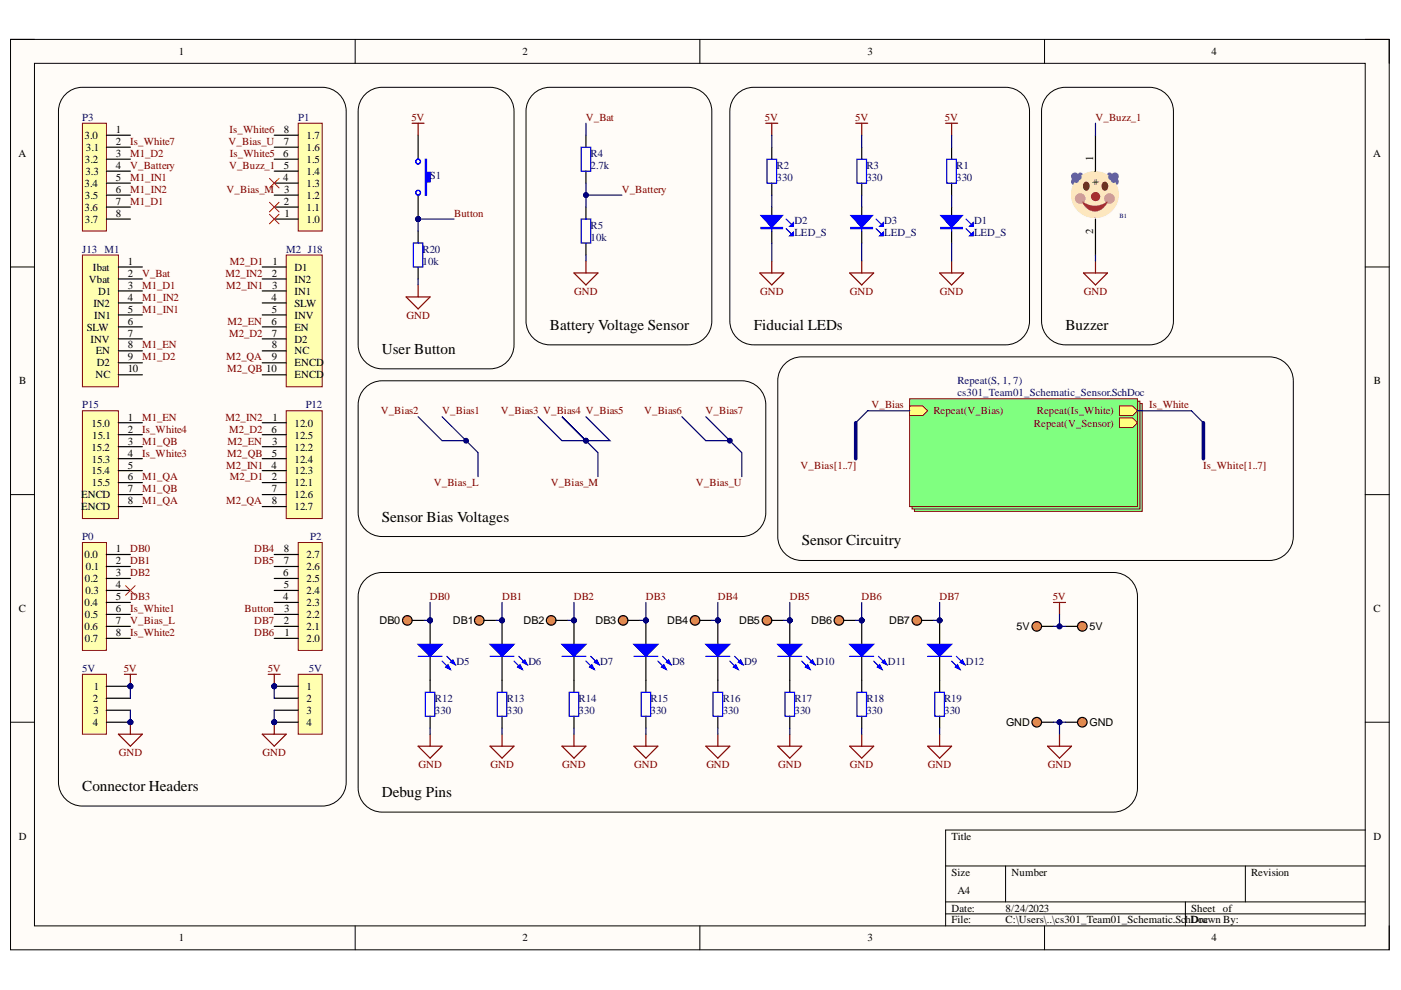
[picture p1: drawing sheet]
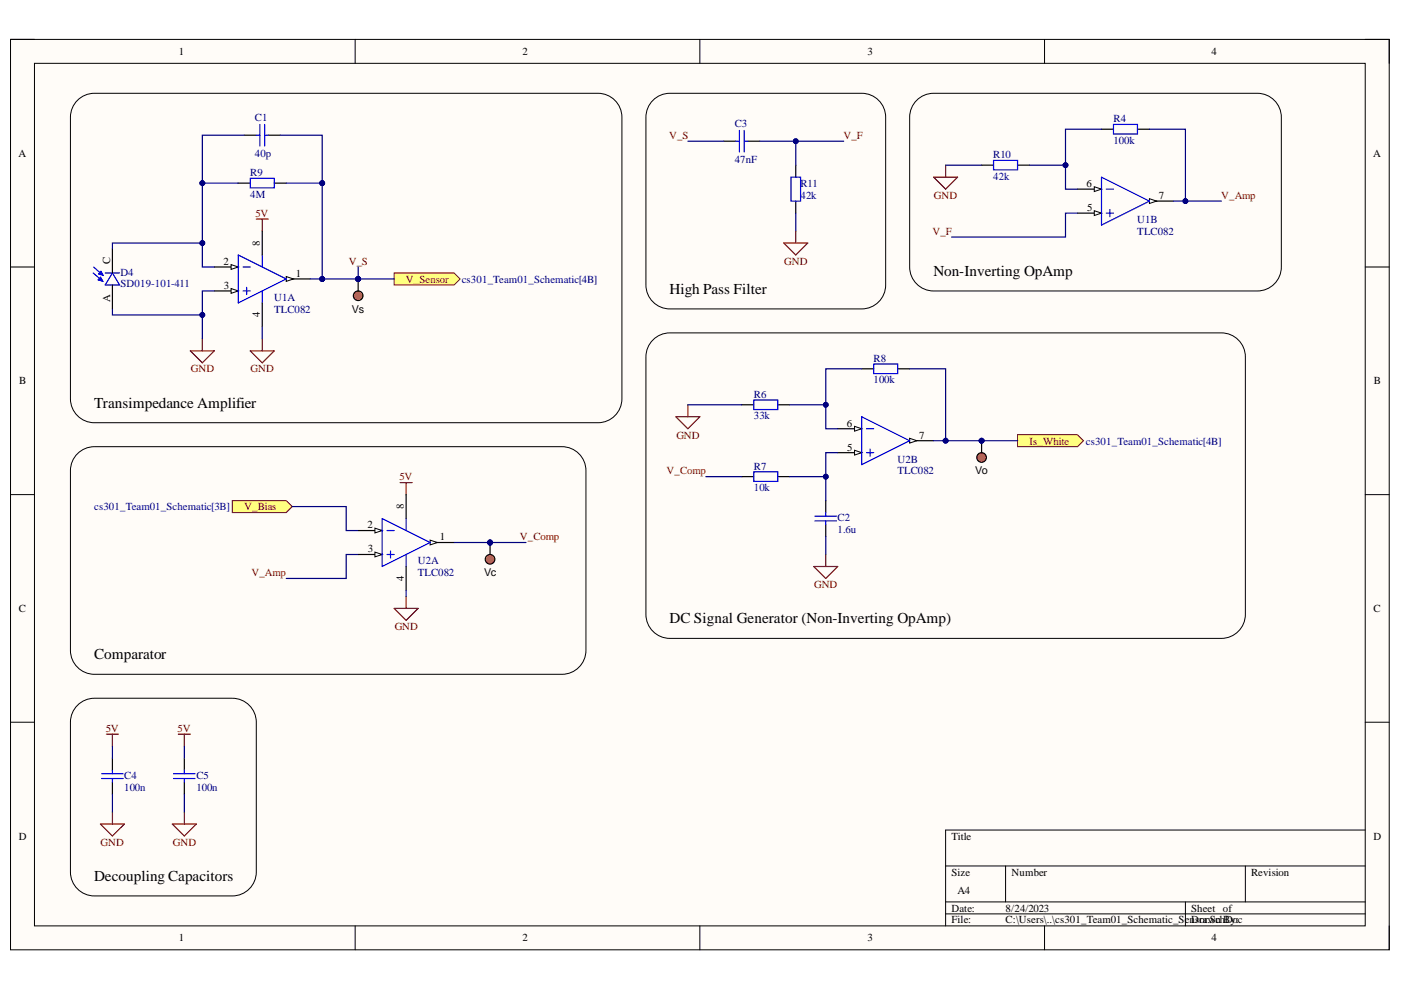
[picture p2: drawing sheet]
# Altium project Team_01 COMPSYS 301 PCB.PrjPcb
2 sheets, 175 parts. Net scope: hierarchical (ports join the sheet entries above them; power ports are global).
Board file: cs301_Team01_Artwork.PcbDoc
Sheets:
  cs301_Team01_Schematic.SchDoc
    S1 = cs301_Team01_Schematic_Sensor.SchDoc
    S2 = cs301_Team01_Schematic_Sensor.SchDoc
    S3 = cs301_Team01_Schematic_Sensor.SchDoc
    S4 = cs301_Team01_Schematic_Sensor.SchDoc
    S5 = cs301_Team01_Schematic_Sensor.SchDoc
    S6 = cs301_Team01_Schematic_Sensor.SchDoc
    S7 = cs301_Team01_Schematic_Sensor.SchDoc

## Sheet cs301_Team01_Schematic.SchDoc
size A4; SheetNumber: 1; SheetTotal: 2

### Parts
5V  5V  [IDC4]  (value not drawn)
5V_1  5V  [TP_TH]
5V_2  5V  [TP_TH]
+5V  5V  [IDC4]
B1  clown  [Buzzer]  (value not drawn)
D1  LED_S  [LED0.1/5MM]
D2  LED_S  [LED0.1/5MM]
D3  LED_S  [LED0.1/5MM]
D5  0  [0805 LED]  (value not drawn)
D6  1  [0805 LED]  (value not drawn)
D7  2  [0805 LED]  (value not drawn)
D8  3  [0805 LED]  (value not drawn)
D9  4  [0805 LED]  (value not drawn)
D10  5  [0805 LED]  (value not drawn)
D11  6  [0805 LED]  (value not drawn)
D12  7  [0805 LED]  (value not drawn)
DB0  5003  [TP_TH]  (value not drawn)
DB1  5003  [TP_TH]  (value not drawn)
DB2  5003  [TP_TH]  (value not drawn)
DB3  5003  [TP_TH]  (value not drawn)
DB4  5003  [TP_TH]  (value not drawn)
DB5  5003  [TP_TH]  (value not drawn)
DB6  5003  [TP_TH]  (value not drawn)
DB7  5003  [TP_TH]  (value not drawn)
GND_1  GND  [TP_TH]
GND_2  GND  [TP_TH]
J13  M1  [idc10]
J18  M2  [IDC10]
P0  P0  [idc8]  (value not drawn)
P1  P1  [idc8]  (value not drawn)
P2  P2  [idc8]  (value not drawn)
P3  P3  [idc8]  (value not drawn)
P12  P12  [idc8]  (value not drawn)
P15  P15  [idc8]  (value not drawn)
R1  330  [0805 RES]
R2  330  [0805 RES]
R3  330  [0805 RES]
R4  2.7k  [0805 RES]
R5  10k  [0805 RES]
R12  330  [0805 RES]
R13  330  [0805 RES]
R14  330  [0805 RES]
R15  330  [0805 RES]
R16  330  [0805 RES]
R17  330  [0805 RES]
R18  330  [0805 RES]
R19  330  [0805 RES]
R20  10k  [0805 RES]
S1  PB switchTH_small  [ece-Sw-small]  (value not drawn)

### Blocks framed on the sheet
Connector Headers: 5V +5V J13 J18 P0-P3 P12 P15
User Button: R20 S1
Battery Voltage Sensor: R4 R5
Fiducial LEDs: D1-D3 R1-R3
Buzzer: B1
Debug Pins: 5V_1 5V_2 D5-D12 DB0-DB7 GND_1 GND_2 R12-R19

### Sub-sheets
Repeat(S, 1, 7) = cs301_Team01_Schematic_Sensor.SchDoc: Repeat(V_Bias) (in), Repeat(Is_White) (out), Repeat(V_Sensor) (out)

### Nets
5V: 5V.1 5V.2 5V_1.1 5V_2.1 +5V.1 +5V.2 R1.2 R2.2 R3.2 S1.1
GND: 5V.3 5V.4 +5V.3 +5V.4 B1.2(-) D1.K D2.K D3.K GND_1.1 GND_2.1 R5.1 R12.1 R13.1 R14.1 R15.1 R16.1 R17.1 R18.1 R19.1 R20.1
Button: P2.3(2.2) R20.2 S1.2
DB0: D5.1(A) DB0.1 P0.1(0.0)
DB1: D6.1(A) DB1.1 P0.2(0.1)
DB2: D7.1(A) DB2.1 P0.3(0.2)
DB3: D8.1(A) DB3.1 P0.5(0.4)
DB4: D9.1(A) DB4.1 P2.8(2.7)
DB5: D10.1(A) DB5.1 P2.7(2.6)
DB6: D11.1(A) DB6.1 P2.1(2.0)
DB7: D12.1(A) DB7.1 P2.2(2.1)
Is_White1: P0.6(0.5)
Is_White2: P0.8(0.7)
Is_White3: P15.4(15.3)
Is_White4: P15.2(15.1)
Is_White5: P1.6(1.5)
Is_White6: P1.8(1.7)
Is_White7: P3.2(3.1)
M1_D1: J13.3(D1) P3.7(3.6)
M1_D2: J13.9(D2) P3.3(3.2)
M1_EN: J13.8(EN) P15.1(15.0)
M1_IN1: J13.5(IN1) P3.5(3.4)
M1_IN2: J13.4(IN2) P3.6(3.5)
M1_QA: P15.6(15.5) P15.8(ENCD)
M1_QB: P15.3(15.2) P15.7(ENCD)
M2_D1: J18.1(D1) P12.2(12.1)
M2_D2: J18.7(D2) P12.6(12.5)
M2_EN: J18.6(EN) P12.3(12.2)
M2_IN1: J18.3(IN1) P12.4(12.3)
M2_IN2: J18.2(IN2) P12.1(12.0)
M2_QA: J18.9(ENCD) P12.8(12.7)
M2_QB: J18.10(ENCD) P12.5(12.4)
V_Bat: J13.2(Vbat) R4.2
V_Battery: P3.4(3.3) R4.1 R5.2
V_Bias1: P0.7(0.6)  [also labelled V_Bias2, V_Bias_L]
V_Bias3: P1.3(1.2)  [also labelled V_Bias4, V_Bias5, V_Bias_M]
V_Bias6: P1.7(1.6)  [also labelled V_Bias7, V_Bias_U]
V_Buzz_1: B1.1(+) P1.5(1.4)
NetD1_A: D1.A R1.1
NetD2_A: D2.A R2.1
NetD3_A: D3.A R3.1
NetD5_2: D5.2(K) R12.2
NetD6_2: D6.2(K) R13.2
NetD7_2: D7.2(K) R14.2
NetD8_2: D8.2(K) R15.2
NetD9_2: D9.2(K) R16.2
NetD10_2: D10.2(K) R17.2
NetD11_2: D11.2(K) R18.2
NetD12_2: D12.2(K) R19.2

Not connected (* = marked no-connect by the designer): J13 1(Ibat) 6(SLW) 7(INV) 10(NC); J18 4(SLW) 5(INV) 8(NC); P0 4(0.3)*; P1 1(1.0)* 2(1.1)* 4(1.3)*; P2 4(2.3) 5(2.4) 6(2.5); P3 1(3.0) 8(3.7); P12 7(12.6); P15 5(15.4)

### Buses and harness runs
bus Is_White[1..7]
bus V_Bias[1..7]

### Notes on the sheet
- Sensor Bias Voltages
- Sensor Circuitry

## Sheet cs301_Team01_Schematic_Sensor.SchDoc: Sensor Processing
size A4; Date: 06/08/2023; DrawnBy: Viktor Neshikj; Revision: 1.0; SheetNumber: 2; SheetTotal: 2
Used 7 times, as channels S1, S2, S3, S4, S5, S6, S7. Parts and nets are listed once, with the designators drawn on the sheet.

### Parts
C1  40p  [0805 CAP]
C2  1.6u  [0805 CAP]
C3  47nF  [0805 CAP]
C4  100n  [0805 CAP]
C5  100n  [0805 CAP]
D4  SD019-101-411  [XDCR_TEMD7000X01]
R4  100k  [0805 RES]
R6  33k  [0805 RES]
R7  10k  [0805 RES]
R8  100k  [0805 RES]
R9  4M  [0805 RES]
R10  42k  [0805 RES]
R11  42k  [0805 RES]
U1  TLC082  [SO - 8]  (parts A,B of 2)
U2  TLC082  [SO - 8]  (parts A,B of 2)
Vc  5003  [TP_TH]  (value not drawn)
Vo  5003  [TP_TH]  (value not drawn)
Vs  5003  [TP_TH]  (value not drawn)

### Blocks framed on the sheet
Transimpedance Amplifier: C1 D4 R9 U1 Vs
High Pass Filter: C3 R11
Non-Inverting OpAmp: R4 R10 U1
DC Signal Generator (Non-Inverting OpAmp): C2 R6-R8 U2 Vo
Comparator: U2 Vc
Decoupling Capacitors: C4 C5

### Ports
Is_White (out, see cs301_Team01_Schematic[4B]), V_Bias (in, see cs301_Team01_Schematic[3B]), V_Sensor (out, see cs301_Team01_Schematic[4B])

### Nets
5V: C4.1 C5.1 U1.8(VDD) U2.8(VDD)
GND: C2.1 C4.2 C5.2 D4.A R6.2 R10.1 R11.1 U1.3(VINA+) U1.4(VSS) U2.4(VSS)
Is_White: R8.1 U2.7(VOUTA) Vo.1 ; port Is_White
V_Amp: R4.2 U1.7(VOUTA) U2.3(VINA+)
V_Bias: U2.2(VINA-) ; port V_Bias
V_Comp: R7.2 U2.1(VOUTA) Vc.1
V_F: C3.2 R11.2 U1.5(VINA+)
V_S: C1.2 C3.1 R9.2 U1.1(VOUTA) Vs.1 ; port V_Sensor
NetC1_1: C1.1 D4.C R9.1 U1.2(VINA-)
NetC2_2: C2.2 R7.1 U2.5(VINA+)
NetR4_1: R4.1 R10.2 U1.6(VINA-)
NetR6_1: R6.1 R8.2 U2.6(VINA-)

### Channels
S1: designators end in _S1; ports Is_White=Is_White1 V_Bias=V_Bias1 V_Sensor=V_S_S1
S2: designators end in _S2; ports Is_White=Is_White2 V_Bias=V_Bias1 V_Sensor=V_S_S2
S3: designators end in _S3; ports Is_White=Is_White3 V_Bias=V_Bias3 V_Sensor=V_S_S3
S4: designators end in _S4; ports Is_White=Is_White4 V_Bias=V_Bias3 V_Sensor=V_S_S4
S5: designators end in _S5; ports Is_White=Is_White5 V_Bias=V_Bias3 V_Sensor=V_S_S5
S6: designators end in _S6; ports Is_White=Is_White6 V_Bias=V_Bias6 V_Sensor=V_S_S6
S7: designators end in _S7; ports Is_White=Is_White7 V_Bias=V_Bias6 V_Sensor=V_S_S7

## Nets that join several sheets
5V: cs301_Team01_Schematic (10 pins), S1 (C4_S1.1 C5_S1.1 U1_S1.8 U2_S1.8), S2 (C4_S2.1 C5_S2.1 U1_S2.8 U2_S2.8), S3 (C4_S3.1 C5_S3.1 U1_S3.8 U2_S3.8), S4 (C4_S4.1 C5_S4.1 U1_S4.8 U2_S4.8), S5 (C4_S5.1 C5_S5.1 U1_S5.8 U2_S5.8), S6 (C4_S6.1 C5_S6.1 U1_S6.8 U2_S6.8), S7 (C4_S7.1 C5_S7.1 U1_S7.8 U2_S7.8)
GND: cs301_Team01_Schematic (20 pins), S1 (10 pins), S2 (10 pins), S3 (10 pins), S4 (10 pins), S5 (10 pins), S6 (10 pins), S7 (10 pins)
Is_White1: cs301_Team01_Schematic (P0.6), S1 (R8_S1.1 U2_S1.7 Vo_S1.1)
Is_White2: cs301_Team01_Schematic (P0.8), S2 (R8_S2.1 U2_S2.7 Vo_S2.1)
Is_White3: cs301_Team01_Schematic (P15.4), S3 (R8_S3.1 U2_S3.7 Vo_S3.1)
Is_White4: cs301_Team01_Schematic (P15.2), S4 (R8_S4.1 U2_S4.7 Vo_S4.1)
Is_White5: cs301_Team01_Schematic (P1.6), S5 (R8_S5.1 U2_S5.7 Vo_S5.1)
Is_White6: cs301_Team01_Schematic (P1.8), S6 (R8_S6.1 U2_S6.7 Vo_S6.1)
Is_White7: cs301_Team01_Schematic (P3.2), S7 (R8_S7.1 U2_S7.7 Vo_S7.1)
V_Bias1: cs301_Team01_Schematic (P0.7), S1 (U2_S1.2), S2 (U2_S2.2)
V_Bias3: cs301_Team01_Schematic (P1.3), S3 (U2_S3.2), S4 (U2_S4.2), S5 (U2_S5.2)
V_Bias6: cs301_Team01_Schematic (P1.7), S6 (U2_S6.2), S7 (U2_S7.2)
